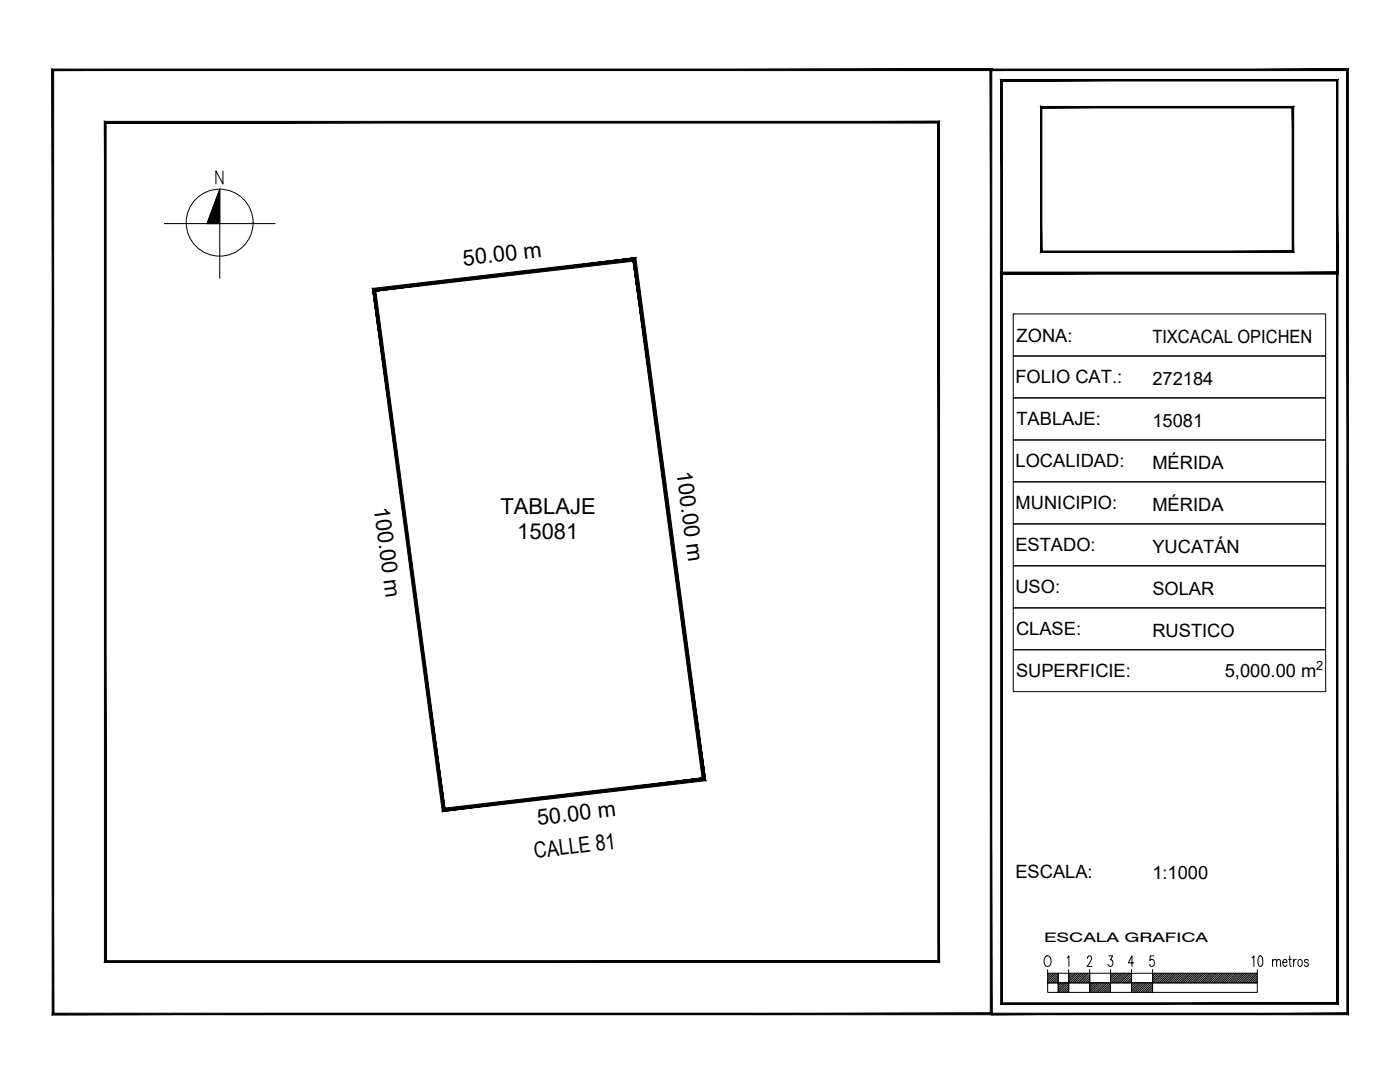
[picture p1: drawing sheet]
<svg xmlns="http://www.w3.org/2000/svg" width="279mm" height="216mm" viewBox="0 0 279 216" stroke-linecap="round" stroke-linejoin="round" font-family="sans-serif">
<!-- layer: NORTE -->
<g fill="none" stroke="#000" stroke-width=".2">
<path d="M44.4 34v2.7l-1.4-2.7v2.7M32.8 44.5h11v-6.8l-2.5 6.8M54.8 44.5h-11v11"/>
<circle cx="43.8" cy="44.3" r="6.7"/>
</g>
<path d="M43.8 37.7v6.8h-2.5zM41.3 44.5h2.5z" fill="#000" stroke="#000" stroke-width=".2"/>
<!-- layer: TIRA -->
<g fill="#000" stroke="#000" stroke-width=".2">
<path d="M197.6 13.8v.3l71.2-.3zM197.6 14.1l71.2-.3-.3 .3zM268.8 13.8l-.3 .3 .3 188zM268.5 14.1l.3 188-.3-.3zM197.6 202.1h71.2l-.3-.3zM197.6 201.8h70.9l-70.9 .3zM10.4 202.1h187.2v-.3zM10.4 202.1l.3-.3h186.9zM10.4 13.8v188.3l.3-.3zM10.4 13.8l.3 .3v187.7zM10.4 13.8l.3 .3 187-.3zM10.7 14.1l187-.3-.3 .3zM197.7 13.8l-.3 .3 .3 187.9zM197.4 14.1l.3 187.9h-.3z"/>
<path d="M199.5 15.8l.3 .3 66.9-.3zM199.8 16.1l66.9-.3-.3 .3zM266.7 15.8l-.3 .3 .3 38.5zM266.4 16.1l.3 38.5-.3-.4zM199.5 54.6h67.2l-.3-.4zM199.5 54.6l.3-.4h66.6zM199.5 15.8v38.8l.3-.4zM199.5 15.8l.3 .3v38.1z"/>
<path d="M207.4 21.2l.2 .3 50.2-.3zM207.6 21.5l50.2-.3-.2 .3zM257.8 21.2l-.2 .3 .2 28.7zM257.6 21.5l.2 28.7-.2-.2zM207.4 50.2h50.4l-.2-.2zM207.6 50h50l-50.2 .2zM207.4 21.2v29l.2-.2zM207.4 21.2l.2 .3v28.5z"/>
<path d="M207.4 21.2l.2 .3 50.2-.3zM207.6 21.5l50.2-.3-.2 .3zM257.8 21.2l-.2 .3 .2 28.7zM257.6 21.5l.2 28.7-.2-.2zM207.4 50.2h50.4l-.2-.2zM207.6 50h50l-50.2 .2zM207.4 21.2v29l.2-.2zM207.4 21.2l.2 .3v28.5z"/>
<path d="M20.8 24.2v167.5l.4-.4zM20.8 24.2l.4 .3v166.8zM20.8 24.2l.4 .3 166.1-.3zM21.2 24.5l166.1-.3-.4 .3zM187.3 24.2l-.4 .3 .4 167.2zM186.9 24.5l.4 167.2-.4-.4zM20.8 191.7h166.5l-.4-.4zM21.2 191.3h165.7l-166.1 .4z"/>
<path d="M266.4 54.6v145.1l.3 .3zM266.7 54.2v145.8l-.3-145.4zM199.8 54.6h66.6l.3-.4zM199.5 54.2h67.2l-66.9 .4zM199.5 54.2l.3 145.5v-145.1zM199.5 54.2l.3 145.5-.3 .3zM199.5 200l66.9-.3h-66.6zM199.5 200l66.9-.3 .3 .3z"/>
</g>
<!-- layer: C_REFERENCIA -->
<path d="M187.1 24.3v167.2h-166.1" fill="none" stroke="#000" stroke-width=".2"/>
<!-- layer: EscalaGrafica -->
<g fill="none" stroke="#000" stroke-width=".2">
<path d="M208.4 190.5a.66 .66 0 0 1 1 .3 1.38 1.38 0 0 1-.5 1.7h-.2a1.34 1.34 0 0 1-.3-2zM208.8 193.8h2.1v1.9h-2.1zM208.8 195.7h2.1v2h-2.1zM208.8 193.1v.7M208.9 193.8l-.1 .2M209.3 193.8l-.5 .6M209.7 193.8l-.9 .9M210.1 193.8l-1.3 1.3M210.4 193.8l-1.6 1.7M210.8 193.8l-1.9 1.9M210.9 193.8h2.1v1.9h-2.1zM210.9 195.7h2.1v2h-2.1z"/>
<path d="M210.9 194.1l-1.6 1.6M210.9 194.5l-1.2 1.2M210.9 194.9l-.9 .8M210.9 195.2l-.5 .5M210.9 195.6l-.1 .1M211.1 195.7l-.2 .3M211.5 195.7l-.6 .6M211.9 195.7l-1 1M212.2 195.7l-1.3 1.4M212.6 195.7l-1.7 1.7M212.7 190.8l.3-.4v2.1M213 195.7l-1.9 2"/>
<path d="M213 193.8h4.2v1.9h-4.2zM213 195.7h4.2v2h-4.2zM213 193.1v.8M213 196.1l-1.6 1.6M213 196.5l-1.2 1.2M213 196.9l-.8 .8M213 197.2l-.5 .5M213 197.6l-.1 .1M213.4 193.8l-.4 .4M213.8 193.8l-.8 .8M214.2 193.8l-1.2 1.2M214.5 193.8l-1.5 1.6"/>
<path d="M214.9 193.8l-1.9 1.9M215.3 193.8l-2 1.9M215.6 193.8l-1.9 1.9M216 193.8l-1.9 1.9M216.4 193.8l-2 1.9M216.7 190.9a.46 .46 0 0 1 .7-.5 .46 .46 0 0 1 .1 .8l-.8 1.3h1M216.7 193.8l-1.9 1.9M217.1 193.8l-1.9 1.9M217.2 193.8h4.1v1.9h-4.1zM217.2 195.7h4.1v2h-4.1zM217.2 193.1v.7M217.2 194.1l-1.7 1.6"/>
<path d="M217.2 194.5l-1.3 1.2M217.2 194.9l-.9 .8M217.2 195.2l-.6 .5M217.2 195.6l-.2 .1M217.4 195.7l-.2 .3M217.8 195.7l-.6 .6M218.1 195.7l-.9 1M218.5 195.7l-1.3 1.4M218.9 195.7l-1.7 1.7M219.2 195.7l-1.9 2M219.6 195.7l-1.9 2M220 195.7l-1.9 2"/>
<path d="M220.4 195.7l-1.9 2M220.7 195.7l-1.9 2M221 190.4h.8l-.5 .8a.67 .67 0 0 1 .5 .7 .67 .67 0 0 1-.6 .6l-.4-.4M221.1 195.7l-1.9 2M221.3 193.8h4.2v1.9h-4.2zM221.3 195.7h4.2v2h-4.2zM221.3 193.1v.7M221.3 195.9l-1.7 1.8M221.3 196.2l-1.4 1.5M221.3 196.6l-1 1.1M221.3 197l-.6 .7M221.3 197.3l-.2 .4"/>
<path d="M221.5 193.8l-.2 .2M221.9 193.8l-.6 .6M222.3 193.8l-1 .9M222.6 193.8l-1.3 1.3M223 193.8l-1.7 1.7M223.4 193.8l-1.9 1.9M223.7 193.8l-1.9 1.9M224.1 193.8l-1.9 1.9M224.5 193.8l-1.9 1.9M224.9 193.8l-1.9 1.9M225.2 193.8l-1.9 1.9M225.5 195.7h.1"/>
<path d="M225.5 193.8h4.2v1.9h-4.2zM225.5 195.7h4.2v2h-4.2zM225.5 193.1v.7M225.5 193.9l-1.8 1.8M225.5 194.3l-1.4 1.4M225.5 194.6l-1.1 1.1M225.5 195l-.7 .7M225.5 195.4l-.3 .3M225.9 195.7l-.4 .4M226 191.8h-1.1l.7-1.4v2.1M226.3 195.7l-.8 .8M226.6 195.7l-1.1 1.2"/>
<path d="M227 195.7l-1.5 1.5M227.4 195.7l-1.9 1.9M227.7 195.7l-1.9 2M228.1 195.7l-1.9 2M228.5 195.7l-1.9 2M228.8 195.7l-1.9 2M229.2 195.7l-1.9 2M229.6 195.7l-1.9 2M229.7 193.8h20.9v1.9h-20.9zM229.7 195.7h20.9v2h-20.9zM229.7 193.1v.7M229.7 196l-1.6 1.7"/>
<path d="M229.7 196.4l-1.3 1.3M229.7 196.7l-.9 1M229.7 197.1l-.5 .6M229.7 197.5l-.2 .2M230 190.4h-.7l-.1 .9a.44 .44 0 0 1 .5-.2 .44 .44 0 0 1 .3 .3 .63 .63 0 0 1 0 .8 .63 .63 0 0 1-.7 .2l-.2-.3M230 193.8l-.3 .3M230.4 193.8l-.7 .7M230.7 193.8l-1 1.1M231.1 193.8l-1.4 1.4M231.5 193.8l-1.8 1.8M231.8 193.8l-1.9 1.9M232.2 193.8l-1.9 1.9"/>
<path d="M232.6 193.8l-1.9 1.9M233 193.8l-1.9 1.9M233.3 193.8l-1.9 1.9M233.7 193.8l-1.9 1.9M234.1 193.8l-1.9 1.9M234.4 193.8l-1.8 1.9M234.8 193.8l-1.9 1.9M235.2 193.8l-1.9 1.9M235.6 193.8l-1.9 1.9M235.9 193.8l-1.9 1.9M236.3 193.8l-1.9 1.9M236.7 193.8l-1.9 1.9"/>
<path d="M237.1 193.8l-2 1.9M237.4 193.8l-1.9 1.9M237.8 193.8l-1.9 1.9M238.2 193.8l-2 1.9M238.5 193.8l-1.9 1.9M238.9 193.8l-1.9 1.9M239.3 193.8l-2 1.9M239.6 193.8l-1.9 1.9M240 193.8l-1.9 1.9M240.4 193.8l-2 1.9M240.7 193.8l-1.9 1.9M241.1 193.8l-1.9 1.9"/>
<path d="M241.5 193.8l-1.9 1.9M241.8 193.8l-1.9 1.9M242.2 193.8l-1.9 1.9M242.6 193.8l-1.9 1.9M242.9 193.8l-1.9 1.9M243.3 193.8l-1.9 1.9M243.7 193.8l-1.9 1.9M244 193.8l-1.9 1.9M244.4 193.8l-1.9 1.9M244.8 193.8l-1.9 1.9M245.2 193.8l-1.9 1.9M245.5 193.8l-1.9 1.9"/>
<path d="M245.9 193.8l-1.9 1.9M246.3 193.8l-1.9 1.9M246.6 193.8l-1.8 1.9M247 193.8l-1.9 1.9M247.4 193.8l-1.9 1.9M247.8 193.8l-1.9 1.9M248.1 193.8l-1.9 1.9M248.5 193.8l-1.9 1.9M248.9 193.8l-1.9 1.9M249.2 193.8l-1.9 1.9M249.5 190.8l.4-.4v2.1M249.6 193.8l-1.9 1.9"/>
<path d="M250 193.8l-1.9 1.9M250.3 193.8l-1.9 1.9M250.6 193.1v.7M250.6 193.9l-1.8 1.8M250.6 194.3l-1.4 1.4M250.6 194.7l-1.1 1M250.6 195l-.7 .7M250.6 195.4l-.3 .3M250.9 190.5l.4-.1a1.52 1.52 0 0 1 0 2.1h-.2a1.69 1.69 0 0 1-.2-2zM253.6 191.5l.4-.4 .4 .1 .1 1.3M253.6 191.1v1.4M254.5 191.5l.3-.4 .3 .1 .1 1.3"/>
<path d="M255.7 191.7h.8v-.2a.38 .38 0 0 0-.2-.4 .38 .38 0 0 0-.4 .1l-.1 .2a.71 .71 0 0 0 .4 1.1l.3-.3M256.9 191.1h.5M257.1 190.4v1.7l.1 .3 .2 .1M257.8 191.1v1.4M258.4 191.1l-.4 .1-.2 .5M258.9 191.2l.1-.1a.72 .72 0 0 1 .6 .7 .72 .72 0 0 1-.6 .7l-.1-.1a.91 .91 0 0 1 0-1.2zM260.8 191.4a.36 .36 0 0 0-.5-.3 .36 .36 0 0 0-.2 .5l.6 .3v.5a.42 .42 0 0 1-.7-.2"/>
</g>
<!-- layer: CUADRO -->
<path d="M202 70.9h62.2v8.3h-62.2zM202 79.2h62.2v8.4h-62.2zM202 62.5h62.2v8.4h-62.2zM202 87.6h62.2v8.4h-62.2zM202 96h62.2v8.4h-62.2zM202 104.4h62.2v8.3h-62.2zM202 112.7h62.2v8.4h-62.2zM202 121.1h62.2v8.3h-62.2zM202 129.4h62.2v8.4h-62.2z" fill="none" stroke="#000" stroke-width=".2"/>
<!-- layer: Cotas -->
<path d="M207.5 21.3h50.2v28.8h-50.2z" fill="none" stroke="#000" stroke-width=".2"/>
<!-- layer: PERIMETRO PROPIEDAD -->
<path d="M74.2 57.4l.7 .6 51.8-6.7zM74.9 58l51.8-6.7-.5 .7zM126.7 51.3l-.5 .7 14.5 103.5zM126.2 52l14.5 103.5-.8-.6zM88.2 161.6l52.5-6.1-.8-.6zM88.7 161l51.2-6.1-51.7 6.7zM74.2 57.4l14 104.2 .5-.6zM74.2 57.4l.7 .6 13.8 103z" fill="#000" stroke="#000" stroke-width=".2"/>
<g font-size="4.4">
<text x="92.4" y="53" transform="rotate(-7 92.4 53)">50.00 m</text>
<text x="134.8" y="93.9" transform="rotate(82 134.8 93.9)">100.00 m</text>
<text x="74.5" y="101.1" transform="rotate(82 74.5 101.1)">100.00 m</text>
<text x="99.8" y="102.4">TABLAJE</text>
<text x="103.1" y="107.3">15081</text>
<text x="107.2" y="164.3" transform="rotate(-7 107.2 164.3)">50.00 m</text>
<text x="106.6" y="171" transform="rotate(-7 106.6 171)">CALLE 81</text>
</g>
<g font-size="3.6">
<text x="202.6" y="68">ZONA:</text>
<text x="229.7" y="68.3">TIXCACAL OPICHEN</text>
<text x="202.4" y="76.4">FOLIO CAT.:</text>
<text x="229.7" y="76.6">272184</text>
<text x="202.6" y="84.7">TABLAJE:</text>
<text x="229.7" y="85">15081</text>
<text x="202.4" y="93.1">LOCALIDAD:</text>
<text x="229.7" y="93.3">MÉRIDA</text>
<text x="202.4" y="101.5">MUNICIPIO:</text>
<text x="229.7" y="101.7">MÉRIDA</text>
<text x="202.4" y="109.8">ESTADO:</text>
<text x="229.7" y="110.1">YUCATÁN</text>
<text x="202.4" y="118.2">USO:</text>
<text x="229.7" y="118.4">SOLAR</text>
<text x="202.5" y="126.5">CLASE:</text>
<text x="229.7" y="126.8">RUSTICO</text>
<text x="202.5" y="134.9">SUPERFICIE:</text>
<text x="244.1" y="134.9">5,000.00 m</text>
<text x="202.4" y="174.9">ESCALA:</text>
<text x="229.7" y="175.1">1:1000</text>
</g>
<g font-size="2.6">
<text x="262.3" y="133.3">2</text>
<text x="208.1" y="187.7">ESCALA GRAFICA</text>
</g>
</svg>
